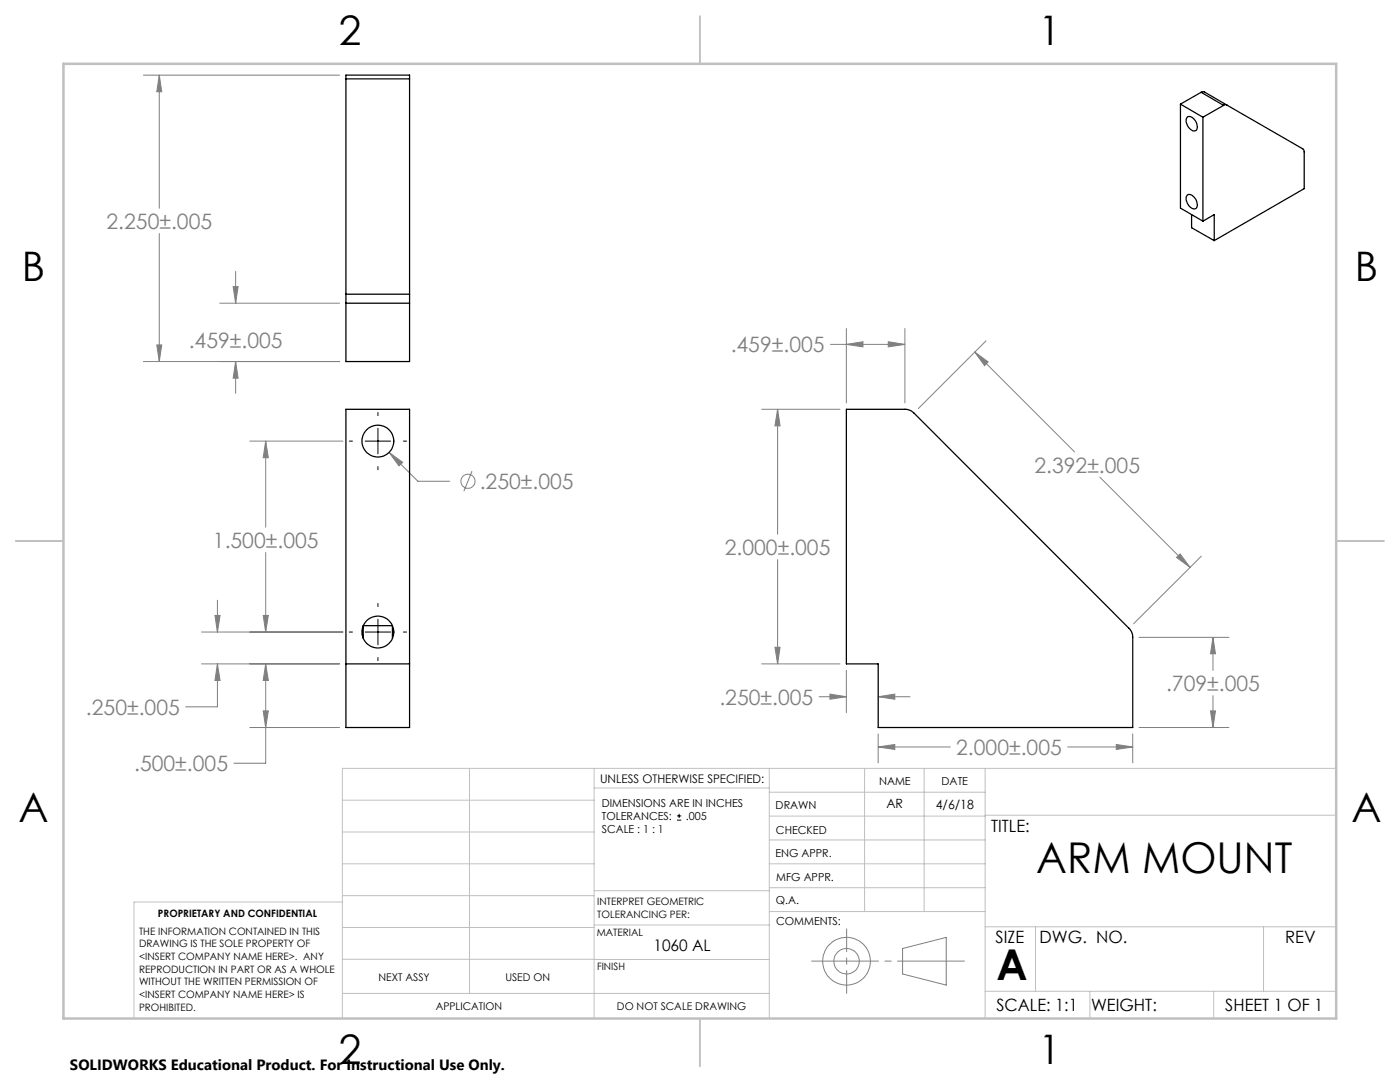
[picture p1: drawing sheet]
<svg xmlns="http://www.w3.org/2000/svg" width="279mm" height="216mm" viewBox="0 0 279 216" stroke-linecap="round" stroke-linejoin="round" font-family="sans-serif">
<g fill="none" stroke="#808080" stroke-width=".2">
<path d="M28.6 15h39.2M31.8 15l.5 3.3h-1zM31.8 15v26.6M31.8 46.6v25.5M46.5 57.2h1l-.5 3.3zM47 54.2v6.3M28.6 72.1h39.2M31.3 68.8h1l-.5 3.3zM43.9 60.5h23.9M47 72.1l.5 3.4h-1zM47 72.1v6.4M165.7 68.7h14.9"/>
<path d="M168.9 68.7l3.3-.5v1zM168.9 65.5v14.9M177.3 68.2l3.3 .5-3.3 .5zM180.6 65.5v14.9M194.5 70.2l20 20M194.5 70.2l2.7 2-.7 .8zM196.8 68l-13.5 13.5M49.8 88h18.6M53 88l.6 3.3h-1.1zM53 88v17.2M77.6 90.3l2.8 2-.8 .7zM77.6 90.3l5.8 5.7h6.3"/>
<path d="M94.2 94l-1.6 4M152 81.7h15.6M155.2 81.7l.5 3.3h-1zM155.2 81.7v24.9M219.5 95.2l18 18M43.4 119.8v6.3M53 110.2v15.9M155.2 111.7v20.8M234.8 111.2l.7-.7 2 2.7zM239.7 111l-13.5 13.5M40.2 132.5h27.6M40.2 126.1h28.2"/>
<path d="M42.9 122.8h1l-.5 3.3zM43.4 132.5l.5 3.3h-1zM43.4 132.5v8.5h-6.4M52.5 122.8h1.1l-.6 3.3zM53 132.5l.6 3.3h-1.1zM53 132.5v19.8h-6.3M152 132.5h15.6M154.7 129.2h1l-.5 3.3zM163.5 139h5.4M165.6 138.5l3.3 .5-3.3 .5zM168.9 133.7v8.5M175.3 139l3.3-.5v1z"/>
<path d="M175.3 139h6.3M227.3 127.2h18M242.1 127.2v6.6M242.1 138.8v6.4M242.1 127.2l.5 3.3h-1zM49.8 145.2h18M52.5 141.9h1.1l-.6 3.3zM175.3 149l3.3-.4v.9zM175.3 146.4v5.8M175.3 149h14.4M213.1 149h13M222.8 148.6l3.3 .4-3.3 .5z"/>
<path d="M226.1 146.4v5.8M227.3 145.2h18M241.6 141.9h1l-.5 3.3zM180.1 189.3l8.7-2.3v9.6l-8.7-2.3z"/>
<circle cx="93.4" cy="96" r="1.4"/>
<circle cx="168.9" cy="191.8" r="2.54"/>
<circle cx="168.9" cy="191.8" r="4.8"/>
</g>
<g fill="none" stroke="#000" stroke-width=".2">
<path d="M69.7 88h.6M72.9 88h5.1M75.4 82.3v.6M75.4 85.5v5.1M75.4 93.1v.6M80.5 88h.6M69.7 126.1h.6M72.9 126.1h5.1M75.4 120.4v.6M75.4 123.6v5.1M75.4 131.2v.6M80.5 126.1h.6"/>
<path d="M135.1 163.7h.9M135.1 162.8h.9M135.5 162.4v.8"/>
</g>
<path d="M162 191.8h30.5" fill="none" stroke="#808080" stroke-width=".2" stroke-dasharray="15.2 1.3 1.3 1.3" stroke-dashoffset="1.9"/>
<path d="M169 185.4v12.8" fill="none" stroke="#808080" stroke-width=".2" stroke-dasharray="15.2 1.3 1.3 1.3" stroke-dashoffset="10.7"/>
<g fill="none" stroke="#c0c0c0" stroke-width=".2">
<path d="M68.3 159.7h50.3M93.7 153.3v44.9M118.6 153.3v49.9M118.6 157.2h34.9M153.5 153.3v49.9M153.5 158.1h43.1M172.5 153.3v28.6M184.4 153.3v28.6M196.6 153.3v49.9M266.7 153.3h-198.4v49.9M68.3 178.7h50.3M68.3 172.4h50.3"/>
<path d="M68.3 166h50.3M68.3 180h-41.6v23.2M118.6 177.7h35M153.5 167.6h43.1M153.5 162.8h43.1M153.5 172.4h43.1M153.5 177.1h43.1M196.6 162.7h70.1M68.3 198.2h85.2M68.3 191.4l85.2 .1M68.3 185.1h50.3M118.6 184.6h35"/>
<path d="M153.6 181.9h43M196.6 197.8h70.1M196.6 184.9h70.1M206.7 184.9v12.9M217.5 197.8v5.4M242.2 197.8v5.4M252.2 184.9v12.9"/>
</g>
<path d="M139.7 3.2v9.5M3.1 107.9h9.6M266.7 107.9h9.5M139.7 203.2v9.6" fill="none" stroke="#c0c0c0" stroke-width=".25"/>
<path d="M12.7 12.7h254v190.5h-254z" fill="none" stroke="#c0c0c0" stroke-width=".5"/>
<path d="M52.5 141.9h1.1l-.6 3.3zM53 132.5l.6 3.3h-1.1zM43.4 132.5l.5 3.3h-1zM42.9 122.8h1l-.5 3.3zM52.5 122.8h1.1l-.6 3.3zM53 88l.6 3.3h-1.1zM77.6 90.3l2 2.7 .8-.7zM222.8 148.6l3.3 .4-3.3 .5zM175.3 149l3.3-.4v.9zM154.7 129.2h1l-.5 3.3zM155.2 81.7l.5 3.3h-1zM165.6 138.5l3.3 .5-3.3 .5zM175.3 139l3.3-.5v1zM234.8 111.2l.7-.7 2 2.7zM194.5 70.2l2.7 2-.7 .8zM177.3 68.2l3.3 .5-3.3 .5zM168.9 68.7l3.3-.5v1zM241.6 141.9h1l-.5 3.3zM242.1 127.2l.5 3.3h-1zM31.3 68.8h1l-.5 3.3zM31.8 15l.5 3.3h-1zM46.5 57.2h1l-.5 3.3zM47 72.1l.5 3.4h-1z" fill="#808080"/>
<g fill="none" stroke="#000" stroke-width=".25">
<path d="M69 15.7v-.7h12.7v.7M69 15.7v43M69 15.7h12.7M81.7 15.7v43M239.7 18.4l.6-.1 4.5 2.7M239.7 18.4l-4.1 2.4M239.7 18.4l4.5 2.6M235.6 20.8l4.5 2.6M235.6 20.8v20.7l4.5 2.6M237 38.9a1.33 1.33 0 0 1 1.6 .8l.2 .4a.98 .98 0 0 1-.6 1.6 2.05 2.05 0 0 1-1.2-2.8zM237 23.4a1.32 1.32 0 0 1 1.6 .8l.2 .4a.98 .98 0 0 1-.6 1.5 2.05 2.05 0 0 1-1.2-2.7zM240.1 23.4v20.7"/>
<path d="M244.2 21l-4.1 2.4M244.8 21l-.3-.1-.3 .1M244.8 21l15.3 8.8 .2 .4v7.4l-18 10.4M69 58.7v1.8M69 58.7h12.7M81.7 58.7v1.8M237.8 42.8v2.6l4.5 2.6M240.1 44.1l2.2-1.3v5.2M69 60.5v11.6h12.7v-11.6M69 60.5h12.7M69 81.7h12.7v63.5h-12.7zM168.9 81.7h11.7a2.47 2.47 0 0 1 1.8 .7l42.9 43a2.33 2.33 0 0 1 .8 1.8v18h-50.8v-12.7h-6.4z"/>
<path d="M69 132.5h12.7M72.5 127.4v-2.6h5.8v2.6"/>
<circle cx="75.4" cy="88" r="3.2"/>
<circle cx="75.4" cy="126.1" r="3.2"/>
</g>
<g font-size="8.5">
<text x="206.8" y="174.2">ARM MOUNT</text>
<text x="198.9" y="195.5">A</text>
</g>
<g font-size="8.1">
<text x="67.6" y="8.9">2</text>
<text x="207.3" y="8.9">1</text>
<text x="4.4" y="56.1">B</text>
<text x="270.4" y="56.1">B</text>
<text x="3.7" y="164.1">A</text>
<text x="269.7" y="164.1">A</text>
<text x="67.6" y="212.4">2</text>
<text x="207.3" y="212.4">1</text>
</g>
<g font-size="4.2" fill="#808080">
<text x="21.3" y="45.7">2.250±.005</text>
<text x="37.7" y="69.4">.459±.005</text>
<text x="145.8" y="70.3">.459±.005</text>
<text x="206.4" y="94.3">2.392±.005</text>
<text x="95.7" y="97.6">.250±.005</text>
<text x="42.5" y="109.3">1.500±.005</text>
<text x="144.7" y="110.7">2.000±.005</text>
<text x="232.7" y="137.9">.709±.005</text>
<text x="17.2" y="142.6">.250±.005</text>
<text x="143.6" y="140.6">.250±.005</text>
<text x="26.8" y="153.9">.500±.005</text>
<text x="190.8" y="150.6">2.000±.005</text>
</g>
<g font-size="3.4">
<text x="197.8" y="166">TITLE:</text>
<text x="198.7" y="188.1">SIZE</text>
<text x="207.5" y="188.1">DWG. NO.</text>
<text x="256.5" y="188.2">REV</text>
<text x="198.8" y="201.7">SCALE: 1:1</text>
<text x="217.7" y="201.8">WEIGHT:</text>
<text x="244.5" y="201.7">SHEET 1 OF 1</text>
</g>
<text font-size="3.2" x="130.4" y="189.8">1060 AL</text>
<text font-size="3" x="14" y="213.5">SOLIDWORKS Educational Product. For Instructional Use Only.</text>
<g font-size="2.5">
<text x="176.9" y="161.3">AR</text>
<text x="186.8" y="161.4">4/6/18</text>
</g>
<text font-size="2.4" x="119.8" y="156.2">UNLESS OTHERWISE SPECIFIED:</text>
<g font-size="2.2">
<text x="120.1" y="161">DIMENSIONS ARE IN INCHES</text>
<text x="154.8" y="161.4">DRAWN</text>
<text x="175.4" y="156.6">NAME</text>
<text x="187.9" y="156.7">DATE</text>
<text x="120.1" y="166.3">SCALE : 1 : 1</text>
<text x="120.1" y="163.6">TOLERANCES:</text>
<text x="136.9" y="163.6">.005</text>
<text x="154.9" y="166.3">CHECKED</text>
<text x="154.8" y="171">ENG APPR.</text>
<text x="154.9" y="175.7">MFG APPR.</text>
<text x="154.9" y="180.4">Q.A.</text>
<text x="154.9" y="184.6">COMMENTS:</text>
</g>
<g font-size="2.1">
<text x="75.5" y="195.7">NEXT ASSY</text>
<text x="100.9" y="195.7">USED ON</text>
<text x="86.9" y="201.5">APPLICATION</text>
<text x="123.1" y="201.6">DO NOT SCALE DRAWING</text>
</g>
<g font-size="2">
<text x="31.5" y="182.9">PROPRIETARY AND CONFIDENTIAL</text>
<text x="119.2" y="180.6">INTERPRET GEOMETRIC</text>
<text x="119.2" y="183.1">TOLERANCING PER:</text>
<text x="27.8" y="186.5">THE INFORMATION CONTAINED IN THIS</text>
<text x="27.8" y="189">DRAWING IS THE SOLE PROPERTY OF</text>
<text x="27.8" y="191.6">&lt;INSERT COMPANY NAME HERE&gt;. ANY</text>
<text x="119.1" y="186.7">MATERIAL</text>
<text x="27.8" y="194.1">REPRODUCTION IN PART OR AS A WHOLE</text>
<text x="27.8" y="196.6">WITHOUT THE WRITTEN PERMISSION OF</text>
<text x="119.1" y="193.5">FINISH</text>
<text x="27.8" y="199.1">&lt;INSERT COMPANY NAME HERE&gt; IS</text>
<text x="27.8" y="201.7">PROHIBITED.</text>
</g>
</svg>
